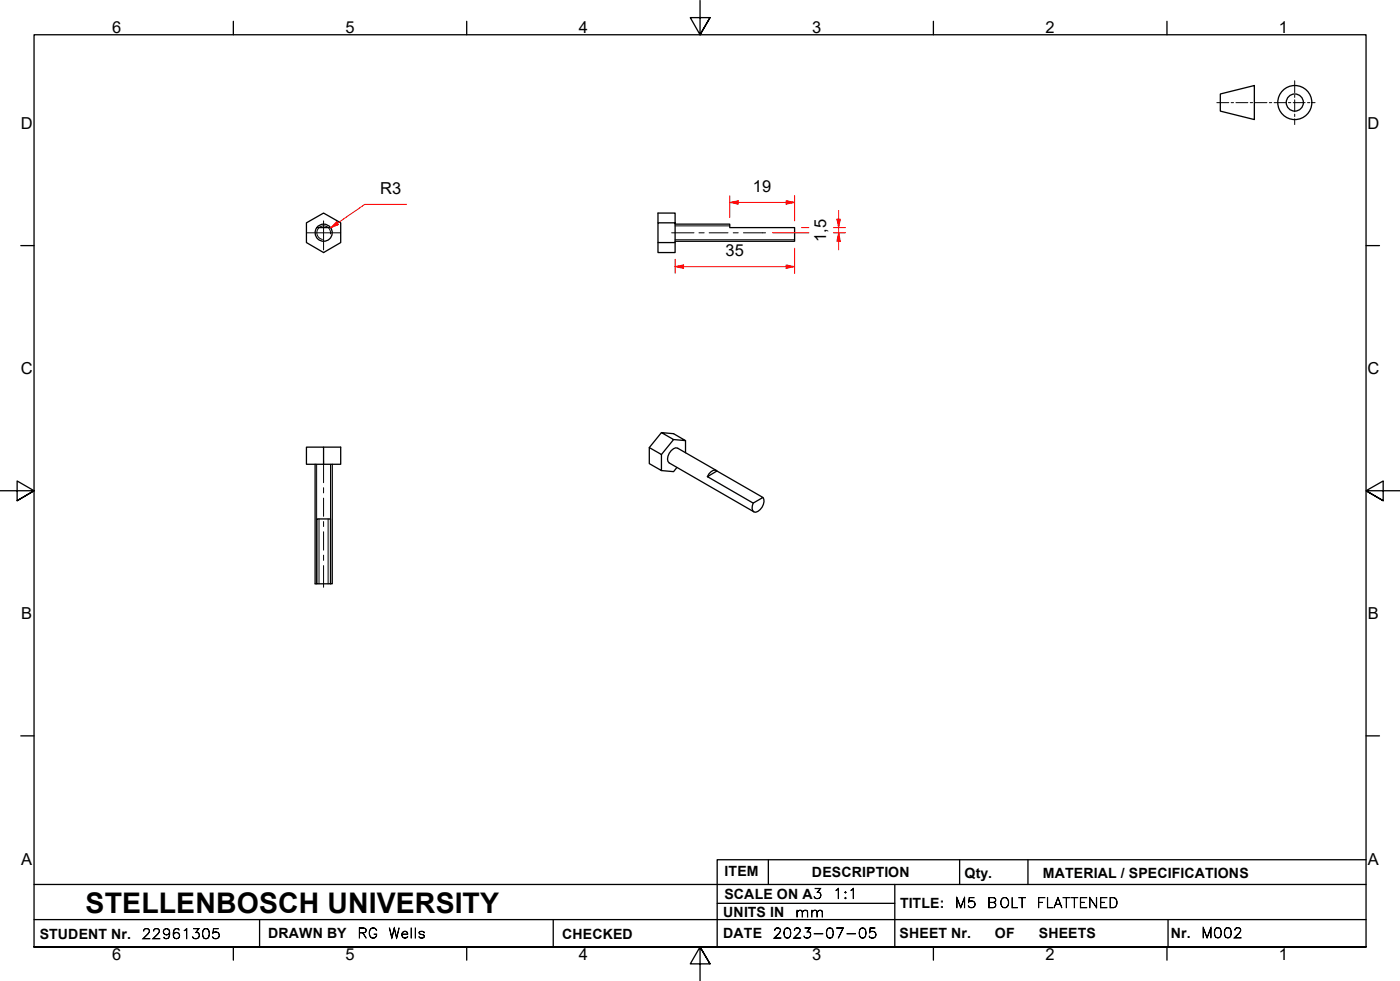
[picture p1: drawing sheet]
<svg xmlns="http://www.w3.org/2000/svg" width="410mm" height="287mm" viewBox="0 0 410 287" stroke-linecap="round" stroke-linejoin="round" font-family="sans-serif">
<!-- layer: Threads(ISO) -->
<path d="M96.7 68.5a2 2 0 0 0-1.6-2.4 2 2 0 0 0-2.3 1.7 2 2 0 0 0 1.6 2.3M197.7 66.1h16M197.7 70.2h35M92.7 135.9v35M96.8 135.9v35M93.4 151.9v19M96.1 151.9v19" fill="none" stroke="#000" stroke-width=".29"/>
<!-- layer: Visible Edges(ISO) -->
<g fill="none" stroke="#000" stroke-width=".38">
<path d="M89.7 65.2l5-2.8 5.1 2.8v5.8l-5.1 2.9-5-2.9zM92.8 66.6a2.51 2.51 0 0 0 .3 3.4 2.51 2.51 0 0 0 3.4 0 2.51 2.51 0 0 0 .3-3.4M92.8 66.6a2.51 2.51 0 0 1 4 0M92.8 66.6h4M192.7 65.2h5v5.8h-5zM192.7 65.2v-2.8h5v2.8M192.7 71v2.9h5v-2.9M197.7 65.6h16v1h19v4h-35M89.7 130.9h5v5h-5zM92.3 135.9v35h.5M94.7 130.9h5.1v5h-5.1M97.3 135.9v35h-.5"/>
<path d="M190.1 131l3.6 2v4.7l-3.6-2zM193.7 126.6l-3.6 4.4M197.2 128.7l3.5 .3-3.5-2-3.5-.4 3.5 2.1-3.5 4.3M198.2 136.9l-1 1.2-3.5-.4M200.7 129v3.5M207.1 139.5l2.8-1.6 13.5 7.7-2.9 1.7zM209.8 137.7l-11.4-6.5a2.22 2.22 0 0 0-2.4 1.5 2.2 2.2 0 0 0 0 2.8l24.7 14.3M209.9 137.9a1.66 1.66 0 0 0-2.3 .8l-.5 .8M92.8 151.9h4v19h-4zM223.4 145.6a3.1 3.1 0 0 1-2.6 4.3 2.01 2.01 0 0 1-.3-2.6"/>
</g>
<!-- layer: Border_0 -->
<g fill="none" stroke="#000" stroke-width=".38">
<path d="M68.3 6.2v4M136.7 6.2v4M205 .1v10.1l-2.9-5h5.8l-2.9 5 2.9-5M273.3 6.2v4M341.7 6.2v4M6.1 71.9h3.9M400 71.9h3.9M0 143.7h10l-5-2.9v5.8l5-2.9-5 2.9M410 143.7h-10l5-2.9v5.8l-5-2.9 5 2.9M6.1 215.4h3.9M400 215.4h3.9M10 277.2v-267h390v267h-390h390"/>
<path d="M68.3 277.2v3.9M136.7 277.2v3.9M273.3 277.2v3.9M341.7 277.2v3.9M207.9 282.1l-2.9-4.9 2.9 4.9h-5.8l2.9-4.9v10"/>
</g>
<!-- layer: Sketch Geometry(ISO) -->
<path d="M10 258.9h390M225 251.7v7.2M262 258.9v18.3M281 251.7v7.2M301 251.7v7.2M400 251.7h-190v25.5M10 277.2h390M10 269.2h390M76 269.2v8M162 269.2v8M210 264.4h52M342 269.2v8" fill="none" stroke="#000" stroke-width=".38"/>
<!-- layer: Dimensions(ISO) -->
<path d="M213.7 59.3h2.5" fill="none" stroke="#f00" stroke-width=".29"/>
<path d="M213.7 59.3l2.5-.5v1z" fill-rule="evenodd" fill="#f00"/>
<path d="M213.7 59.3l2.5-.5v1zM230.2 59.3h2.5" fill="none" stroke="#f00" stroke-width=".29"/>
<path d="M230.2 58.8l2.5 .5-2.5 .5z" fill-rule="evenodd" fill="#f00"/>
<path d="M213.7 57.3v6.3M216.2 59.3h14M230.2 58.8l2.5 .5-2.5 .5zM232.7 57.3v7.4M98.9 65.3l-2.1 1.4" fill="none" stroke="#f00" stroke-width=".29"/>
<path d="M98.6 64.9l.5 .8-2.3 1z" fill-rule="evenodd" fill="#f00"/>
<path d="M119.1 59.8h-12.3l-7.9 5.5M97.3 68.5l-.1 .1M98.6 64.9l.5 .8-2.3 1zM245.6 64.1v2.5" fill="none" stroke="#f00" stroke-width=".29"/>
<!-- layer: Center Mark(ISO) -->
<path d="M89.7 68.1h10.1M94.7 64.7v8.5" fill="none" stroke="#000" stroke-width=".29"/>
<!-- layer: Centerline(ISO) -->
<path d="M196.7 68.1h6.5M204.7 68.1h1.5M207.6 68.1h5.6M214.7 68.1h1.5M217.7 68.1h6.5M94.7 134.9v6.4M94.7 142.8v1.5M94.7 145.8v5.3M94.7 152.7v1.4M94.7 155.7v5.4M94.7 162.5v1.5M94.7 165.6v6.3" fill="none" stroke="#000" stroke-width=".29"/>
<!-- layer: Dimensions(ISO) -->
<path d="M245 64.1h1.1l-.5 2.5z" fill-rule="evenodd" fill="#f00"/>
<path d="M245 64.1h1.1l-.5 2.5zM245.6 68.1v2.5" fill="none" stroke="#f00" stroke-width=".29"/>
<path d="M245.6 68.1l.5 2.5h-1.1z" fill-rule="evenodd" fill="#f00"/>
<path d="M226.2 68.1h10.7M230.2 78.1h2.5M234.7 66.6h2.2M244 66.6h3.6M244 68.1h3.6M245.6 68.1l.5 2.5h-1.1zM245.6 61.6v2.5M245.6 66.6v1.5M245.6 70.6v2.6" fill="none" stroke="#f00" stroke-width=".29"/>
<!-- layer: Sketch Geometry(ISO) -->
<g fill="none" stroke="#000" stroke-width=".29">
<path d="M356.3 30h3.5M360.5 30h.7M361.9 30h3.5M366.1 30h.7M367.5 30h3.5M371.7 30h.7M373.1 30h3.5M377.3 30h.7M378.7 30h3.4M379.1 23.6v3.5M379.1 27.8v.7M379.1 29.2v3.5"/>
<path d="M379.1 33.4v.7M379.1 34.8v1.7M382.8 30h.7M384.2 30h.9"/>
</g>
<g fill="none" stroke="#000" stroke-width=".38">
<path d="M357.3 27.5l10-2.5v10l-10-2.5z"/>
<circle cx="379.1" cy="30" r="5"/>
<circle cx="379.1" cy="30" r="2.51"/>
</g>
<!-- layer: Dimensions(ISO) -->
<path d="M230.2 77.5l2.5 .6-2.5 .5z" fill-rule="evenodd" fill="#f00"/>
<path d="M197.7 78.1h2.5M230.2 77.5l2.5 .6-2.5 .5z" fill="none" stroke="#f00" stroke-width=".29"/>
<path d="M197.7 78.1l2.5-.6v1.1z" fill-rule="evenodd" fill="#f00"/>
<path d="M197.7 78.1l2.5-.6v1.1zM197.7 75.9v4.1M200.2 78.1h30M232.7 72.7v7.3" fill="none" stroke="#f00" stroke-width=".29"/>
<text font-size="8.3" x="25.1" y="267.2">STELLENBOSCH UNIVERSITY</text>
<g font-size="4.8">
<text x="32.8" y="9.7">6</text>
<text x="101.2" y="9.7">5</text>
<text x="169.5" y="9.7">4</text>
<text x="237.8" y="9.7">3</text>
<text x="306.1" y="9.7">2</text>
<text x="374.5" y="9.7">1</text>
<text x="6.1" y="37.8">D</text>
<text x="400.4" y="37.8">D</text>
<text x="111.3" y="56.8">R3</text>
<text x="220.5" y="56.2">19</text>
<text x="241.9" y="70.8" transform="rotate(-90 241.9 70.8)">1,5</text>
<text x="212.5" y="75">35</text>
<text x="6.1" y="109.6">C</text>
<text x="400.4" y="109.6">C</text>
<text x="6.2" y="181.3">B</text>
<text x="400.5" y="181.3">B</text>
<text x="6.2" y="253.1">A</text>
<text x="400.5" y="253.1">A</text>
<text x="32.8" y="281.1">6</text>
<text x="101.2" y="281.1">5</text>
<text x="169.5" y="281.1">4</text>
<text x="237.8" y="281.1">3</text>
<text x="306.1" y="281.1">2</text>
<text x="374.5" y="281.1">1</text>
</g>
<g font-size="4.1">
<text x="212.2" y="256.5">ITEM</text>
<text x="237.7" y="256.7">DESCRIPTION</text>
<text x="282.4" y="256.9">Qty.</text>
<text x="305.4" y="256.9">MATERIAL / SPECIFICATIONS</text>
<text x="212.1" y="263">SCALE ON A3</text>
<text x="211.8" y="268.4">UNITS IN</text>
<text x="263.5" y="265.7">TITLE:</text>
<text x="11.6" y="274.8">STUDENT Nr.</text>
<text x="78.5" y="274.6">DRAWN BY</text>
<text x="164.6" y="274.8">CHECKED</text>
<text x="211.8" y="274.6">DATE</text>
<text x="263.4" y="274.6">SHEET Nr.</text>
<text x="291.3" y="274.6">OF</text>
<text x="304.2" y="274.6">SHEETS</text>
<text x="342.8" y="274.5">Nr.</text>
</g>
<g font-size="4">
<text x="243.9" y="263">1:1</text>
<text x="232.8" y="268.4">mm</text>
<text x="279.6" y="265.7">M5</text>
<text x="289" y="265.7">BOLT</text>
<text x="303.5" y="265.7">FLATTENED</text>
<text x="41.5" y="274.8">22961305</text>
<text x="104.6" y="274.6">RG</text>
<text x="113.7" y="274.6">Wells</text>
<text x="226.3" y="274.6">2023-07-05</text>
<text x="351.7" y="274.5">M002</text>
</g>
</svg>
